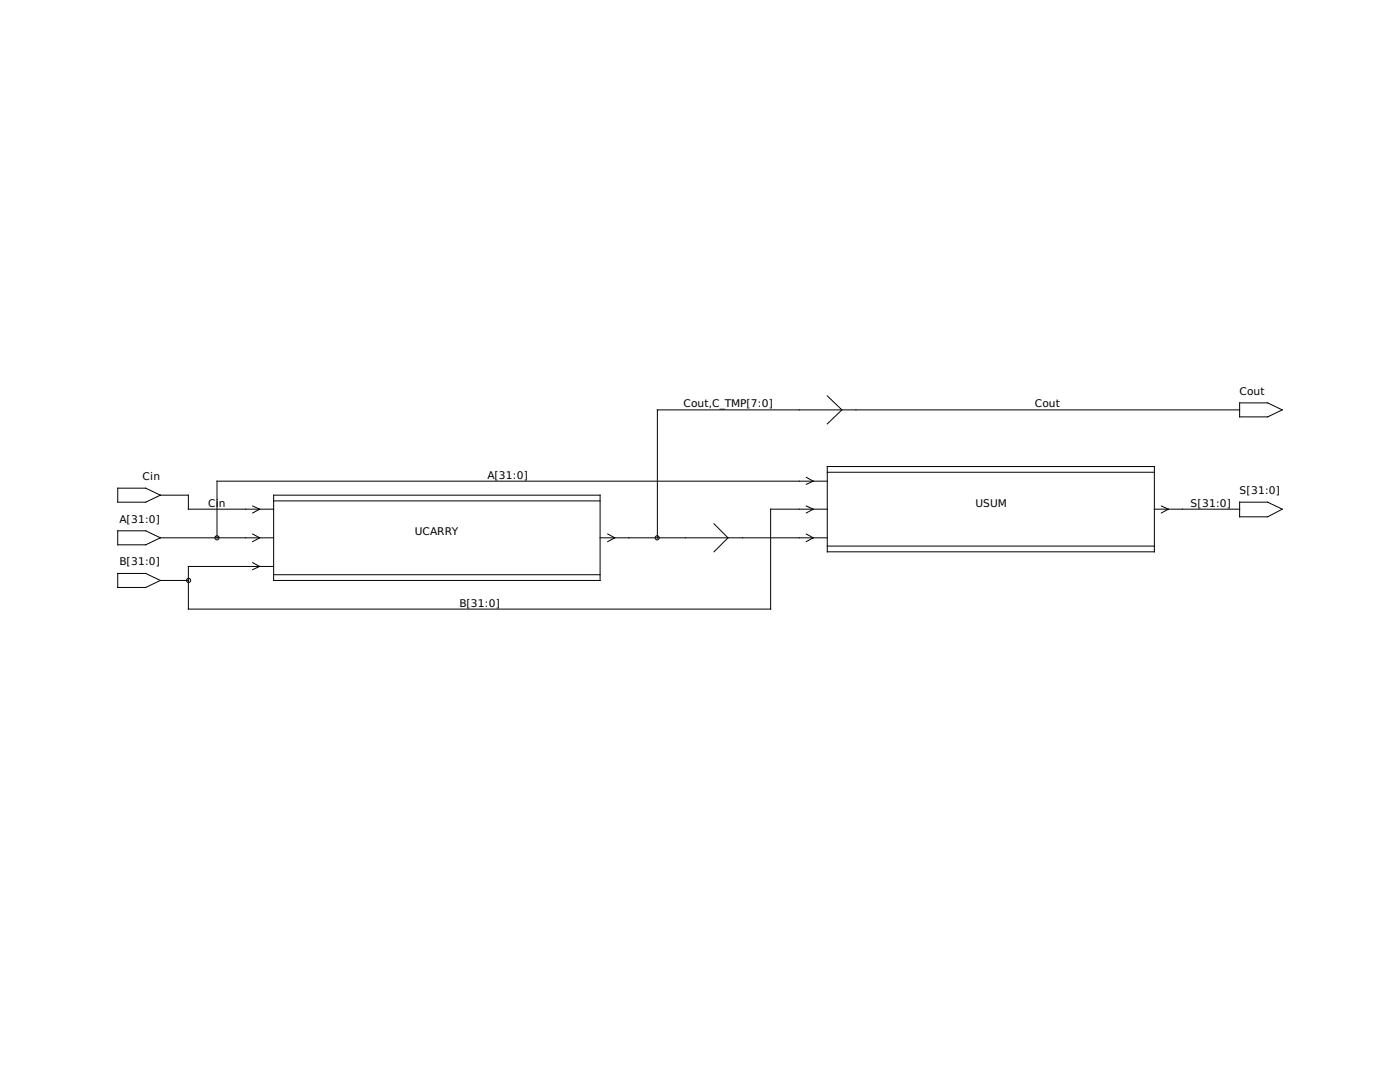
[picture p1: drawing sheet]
<svg xmlns="http://www.w3.org/2000/svg" width="279mm" height="216mm" viewBox="0 0 279 216" stroke-linecap="round" stroke-linejoin="round" font-family="sans-serif">
<g fill="none" stroke="#000" stroke-width=".2">
<path d="M165.1 79l2.9 2.8-2.9 2.8M23.5 97.4h5.6l2.9 1.4-2.9 1.4h-5.6zM32 98.8h5.6v2.8h17M54.6 98.8h65.2v17h-65.2zM54.6 99.9h65.2M160.9 95.3l1.4 .7-1.4 .6M165.1 93.1h65.3v17h-65.3zM165.1 94.2h65.3M165.1 96h-121.8v11.3M247.4 81.8h-116.2v25.5M247.4 80.4h5.6l2.9 1.4-2.9 1.4h-5.6zM23.5 114.4h5.6l2.9 1.4-2.9 1.4h-5.6z"/>
<path d="M23.5 105.9h5.6l2.9 1.4-2.9 1.4h-5.6zM32 115.8h5.6M32 107.3h22.6M50.4 101l1.4 .6-1.4 .8M50.4 106.6l1.4 .7-1.4 .8M50.4 112.3l1.4 .7-1.4 .7M54.6 114.7h65.2M119.8 107.3h45.3M121.3 106.6l1.4 .7-1.4 .8M142.5 104.5l2.8 2.8-2.8 2.8M160.9 101l1.4 .6-1.4 .8M160.9 106.6l1.4 .7-1.4 .8"/>
<path d="M165.1 109h65.3M165.1 101.6h-11.3v19.9h-116.2v-8.5h17M230.4 101.6h17M231.8 101l1.4 .6-1.4 .8M247.4 100.2h5.6l2.9 1.4-2.9 1.5h-5.6z"/>
<circle cx="37.6" cy="115.8" r=".42"/>
<circle cx="43.3" cy="107.3" r=".42"/>
<circle cx="131.2" cy="107.3" r=".42"/>
</g>
<g font-size="2.1">
<text x="136.4" y="81.3">Cout,C_TMP[7:0]</text>
<text x="206.5" y="81.3">Cout</text>
<text x="247.4" y="78.7">Cout</text>
<text x="28.4" y="95.8">Cin</text>
<text x="97.3" y="95.5">A[31:0]</text>
<text x="41.5" y="101.1">Ci</text>
<text x="43.7" y="101.1">n</text>
<text x="194.7" y="101.1">USUM</text>
<text x="237.6" y="101.1">S[31:0]</text>
<text x="247.4" y="98.6">S[31:0]</text>
<text x="23.9" y="104.3">A[31:0]</text>
<text x="82.8" y="106.8">UCARRY</text>
<text x="23.9" y="112.8">B[31:0]</text>
<text x="91.7" y="121">B[31:0]</text>
</g>
</svg>
